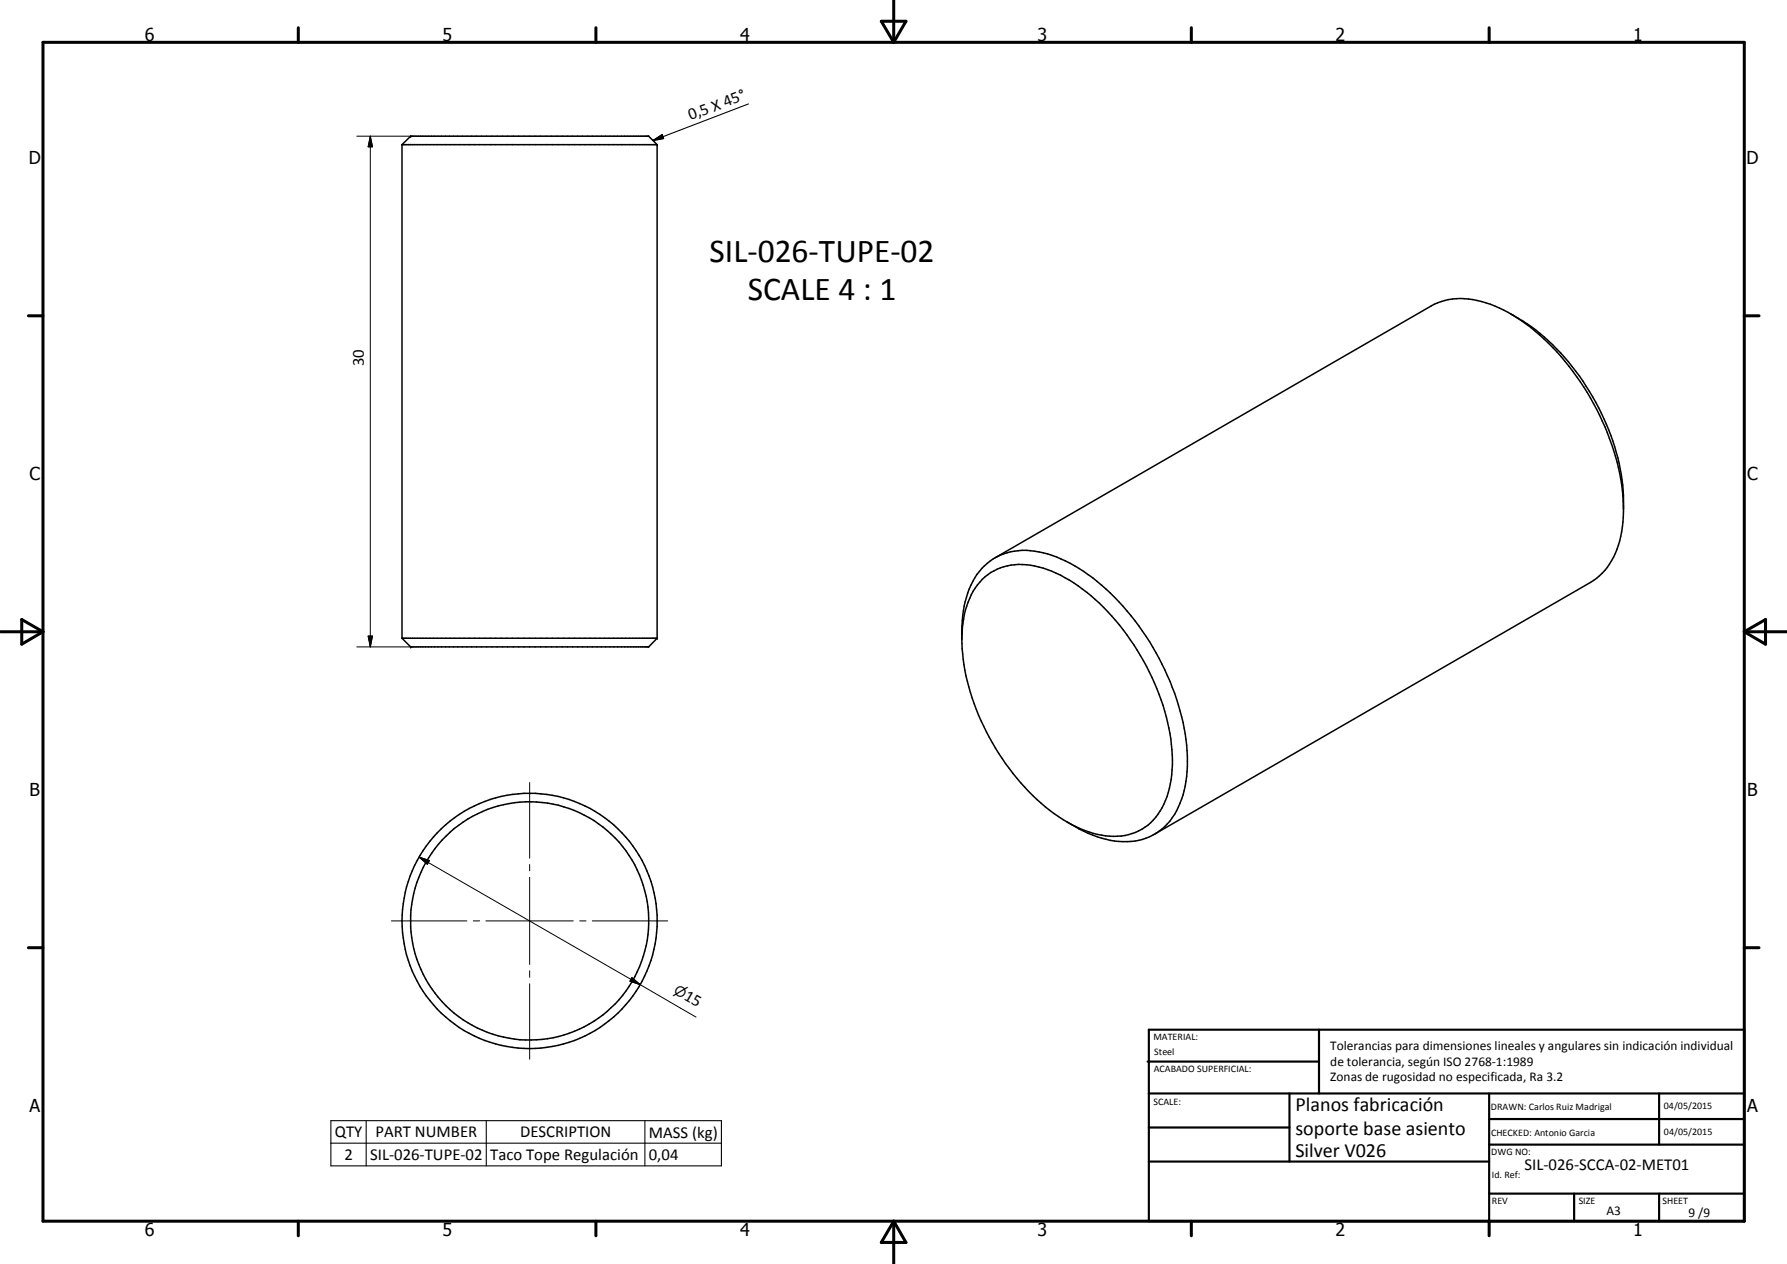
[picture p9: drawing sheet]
<svg xmlns="http://www.w3.org/2000/svg" width="420mm" height="297mm" viewBox="0 0 420 297" stroke-linecap="round" stroke-linejoin="round" font-family="sans-serif">
<g fill="#000">
<circle cx="96.6" cy="32" r=".18"/>
<circle cx="154.5" cy="34" r=".18"/>
<circle cx="96.6" cy="152" r=".18"/>
<circle cx="154.5" cy="150" r=".18"/>
</g>
<g fill="none" stroke="#000" stroke-width=".35">
<path d="M94.5 34h60M94.5 34l2.1-2h55.9l2 2M94.5 34v116M154.5 34v116M355.2 73.8a50.4 50.4 0 0 1 20 20.7 47.5 47.5 0 0 1 5.9 31.5 15.9 15.9 0 0 1-7.1 10.9l-102.6 59.1M381.7 119.1a57.2 57.2 0 0 0-11.9-31.8 46.8 46.8 0 0 0-18.3-15.4 17.5 17.5 0 0 0-14.3-.4l-103.3 59.6M231 136.1a13.1 13.1 0 0 1 12.3-3.1 33.5 33.5 0 0 1 16.2 9.7 56.9 56.9 0 0 1 15.9 32.2 23.8 23.8 0 0 1-3.2 16.5 12.3 12.3 0 0 1-12.2 5 30.3 30.3 0 0 1-16.2-8.5 57.4 57.4 0 0 1-17.3-33 24.8 24.8 0 0 1 2.8-16.7zM94.5 150h60M94.5 150l2.1 2h55.9l2-2M226.1 150.3a25.5 25.5 0 0 1 3.6-15.3 13.7 13.7 0 0 1 14.6-5.3 34.9 34.9 0 0 1 16.8 9.7 60.9 60.9 0 0 1 17.9 35.7 26.1 26.1 0 0 1-2.8 16.3 13.6 13.6 0 0 1-14.1 6.3 29.5 29.5 0 0 1-11.2-4.5"/>
<circle cx="124.5" cy="216.4" r="28"/>
<circle cx="124.5" cy="216.4" r="30"/>
</g>
<g fill="none" stroke="#000" stroke-width=".71">
<path d="M10.1 9.9h400v277.1h-400zM70.1 6.5v3.4M140.1 6.5v3.4M207.2 5h5.8l-2.9 4.9zM210.1 0v9.9M280.1 6.5v3.4M350.1 6.5v3.4M6.7 74.2h3.4M410.1 74.2h3.5M.1 148.5h10M5.1 145.6l5 2.9-5 2.9zM410.1 148.5h10"/>
<path d="M410.1 148.5l5-2.9v5.8zM6.7 222.7h3.4M410.1 222.7h3.5M70.1 287v3.4M140.1 287v3.4M210.1 287v10M210.1 287l2.9 5h-5.8zM280.1 287v3.4M350.1 287v3.4"/>
</g>
<g fill="none" stroke="#000" stroke-width=".51">
<path d="M269.8 249.5h40.3M270.1 242h140v45h-140zM270.1 257h140M303.2 257v16M310.1 242v15M350.1 257v30M390.1 257v12M270.1 265h33.1M270.1 273h80M350.1 269h60M350.1 263h60M350.1 280.5h60"/>
<path d="M370.1 280.5v6.5M390.1 280.5v6.5"/>
</g>
<path d="M153.5 33l2.2-1.4 .3 1zM176 24.4l-22.5 8.6M77.8 263.4h91.8v10.6h-91.8zM77.8 268.6h91.8M86.1 263.4v10.6M114.3 263.4v10.6M151.6 263.4v10.6" fill="none" stroke="#000" stroke-width=".25"/>
<g fill="none" stroke="#000" stroke-width=".24">
<path d="M83.9 32h12.7M87.1 32l.5 2.5h-1zM87.1 32v120M83.9 152h12.7M86.6 149.5h1l-.5 2.5zM124.5 183.9v17.8M92 216.4h17.8M98.5 201.4l2.5 .8-.5 .9zM98.5 201.4l52 30M111.3 216.4h1.5M114.2 216.4h20.6M124.5 203.2v1.4"/>
<path d="M124.5 206.2v20.5M136.3 216.4h1.5M139.3 216.4h17.7M124.5 228.1v1.6M124.5 231.2v17.7M148.6 229.7l1.9 1.7-2.4-.8zM150.5 231.4l13.1 7.6"/>
</g>
<path d="M87.1 32l.5 2.5h-1zM153.5 33l2.2-1.4 .3 1zM86.6 149.5h1l-.5 2.5zM98.5 201.4l2.5 .8-.5 .9zM148.6 229.7l1.9 1.7-2.4-.8z" fill="#000"/>
<g font-size="7.9">
<text x="166.8" y="61.5">SIL-026-TUPE-02</text>
<text x="175.8" y="70.5">SCALE 4 : 1</text>
</g>
<g font-size="4.7">
<text x="304.6" y="261.2">Planos fabricación</text>
<text x="304.6" y="266.6">soporte base asiento</text>
<text x="304.6" y="272">Silver V026</text>
</g>
<g font-size="4.2">
<text x="34" y="9.6">6</text>
<text x="104" y="9.6">5</text>
<text x="174" y="9.6">4</text>
<text x="244" y="9.6">3</text>
<text x="314" y="9.6">2</text>
<text x="384" y="9.6">1</text>
<text x="6.8" y="38.7">D</text>
<text x="410.6" y="38.7">D</text>
<text x="7" y="112.9">C</text>
<text x="410.8" y="112.9">C</text>
<text x="7" y="187.1">B</text>
<text x="410.8" y="187.1">B</text>
<text x="7" y="261.4">A</text>
<text x="410.8" y="261.4">A</text>
<text x="34" y="290.4">6</text>
<text x="104" y="290.4">5</text>
<text x="174" y="290.4">4</text>
<text x="244" y="290.4">3</text>
<text x="314" y="290.4">2</text>
<text x="384" y="290.4">1</text>
</g>
<g font-size="3.9">
<text x="162.3" y="28.3" transform="rotate(-21 162.3 28.3)">0,5 X 45°</text>
<text x="85.5" y="86" transform="rotate(-90 85.5 86)">30</text>
<text x="160.6" y="234.8" transform="rotate(30 160.6 234.8)">15</text>
<text x="78.7" y="267.3">QTY</text>
<text x="88.3" y="267.3">PART NUMBER</text>
<text x="122.3" y="267.3">DESCRIPTION</text>
<text x="152.6" y="267.4">MASS (kg)</text>
<text x="81" y="272.6">2</text>
<text x="87" y="272.6">SIL-026-TUPE-02</text>
<text x="115.3" y="272.7">Taco Tope Regulación</text>
<text x="152.6" y="272.6">0,04</text>
<text x="358.5" y="275">SIL-026-SCCA-02-MET01</text>
</g>
<text font-size="3.3" x="158.2" y="233.4" transform="rotate(30 158.2 233.4)">⌀</text>
<g font-size="3.1">
<text x="312.7" y="246.8">Tolerancias para dimensiones lineales y angulares sin indicación individual</text>
<text x="312.7" y="250.4">de tolerancia, según ISO 2768-1:1989</text>
<text x="312.7" y="254">Zonas de rugosidad no especificada, Ra 3.2</text>
<text x="377.7" y="285.6">A3</text>
<text x="397" y="285.9">9 /9</text>
</g>
<g font-size="2.4">
<text x="271.2" y="244.4">MATERIAL:</text>
<text x="271.3" y="252">ACABADO SUPERFICIAL:</text>
<text x="271.4" y="247.9">Steel</text>
<text x="271.2" y="259.7">SCALE:</text>
<text x="350.6" y="260.8">DRAWN: Carlos Ruiz Madrigal</text>
<text x="391.2" y="260.6">04/05/2015</text>
<text x="350.6" y="267">CHECKED: Antonio Garcia</text>
<text x="391.2" y="266.7">04/05/2015</text>
<text x="350.6" y="271.4">DWG NO:</text>
<text x="350.8" y="276.9">Id. Ref:</text>
<text x="350.8" y="282.8">REV</text>
<text x="371.2" y="282.9">SIZE</text>
<text x="390.9" y="282.9">SHEET</text>
</g>
</svg>
